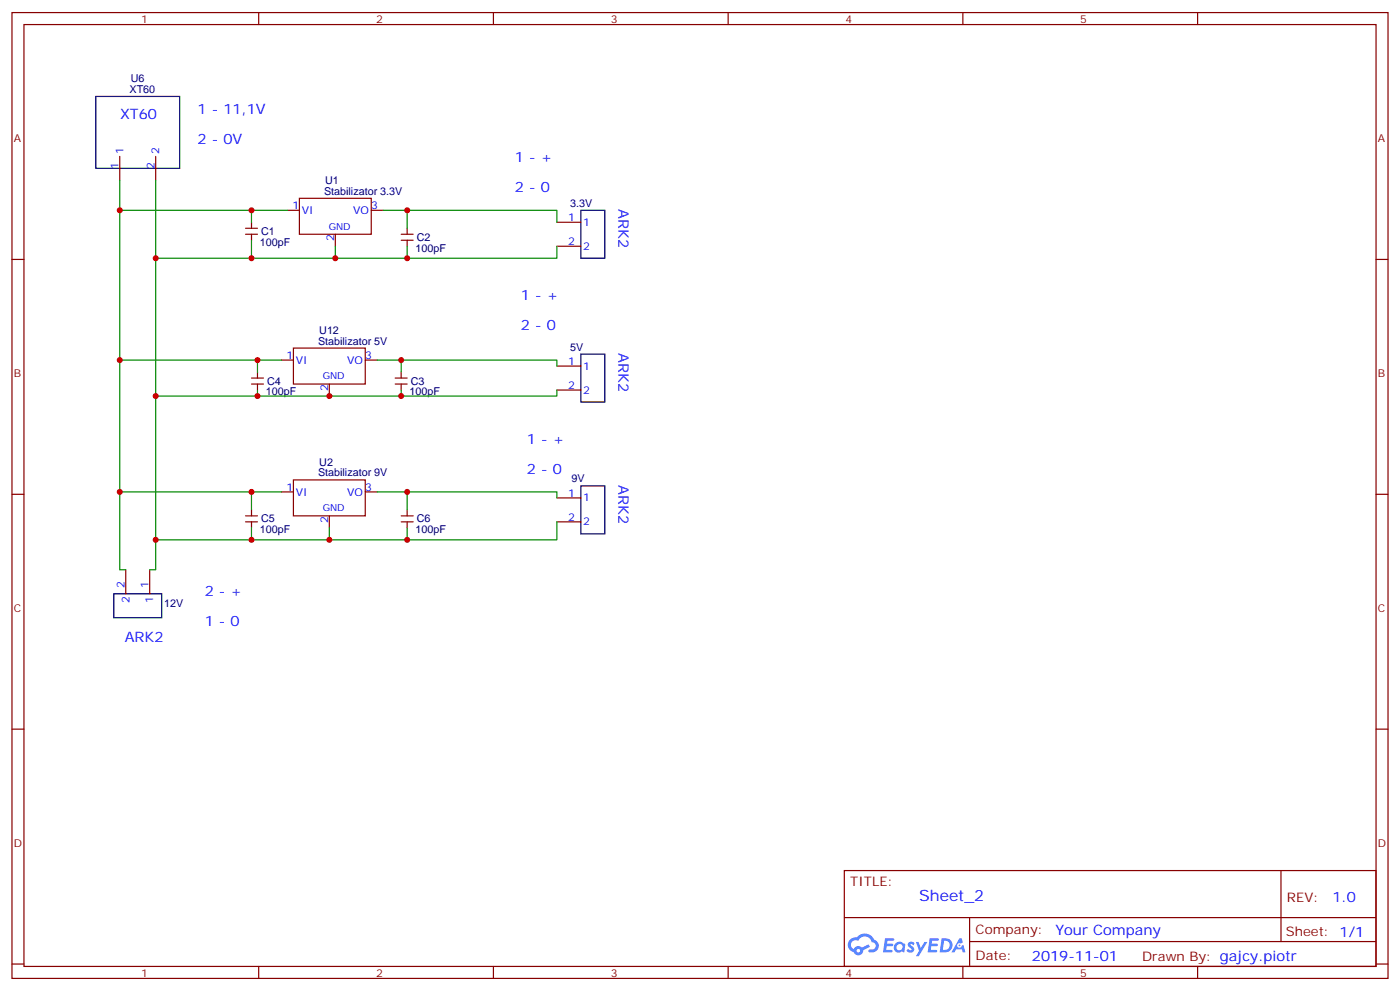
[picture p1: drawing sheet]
<svg xmlns="http://www.w3.org/2000/svg" width="412mm" height="292mm" viewBox="0 0 412 292" stroke-linecap="round" stroke-linejoin="round" font-family="sans-serif">
<g fill="none" stroke="#870000" stroke-width=".35">
<path d="M3.5 3.7h405.4v284.3h-405.4zM7.1 7.2h398.2v277.3h-398.2zM76.2 3.7v3.5M145.3 3.7v3.5M214.5 3.7v3.5M283.6 3.7v3.5M352.8 3.7v3.5M3.5 76.4h3.6M405.3 76.4h3.6M3.5 145.5h3.6M405.3 145.5h3.6M3.5 214.7h3.6"/>
<path d="M405.3 214.7h3.6M248.7 256.3h156.6v28.2h-156.6zM377.3 256.3v20.9M248.7 270.1h156.5M285.6 277.2h119.6M285.6 270.1v14.2M3.5 283.8h3.6M76.2 284.5v3.5M145.3 284.5v3.5M214.5 284.5v3.5M283.6 284.5v3.5M352.8 284.5v3.5"/>
<path d="M405.3 283.8h3.6"/>
</g>
<g fill="#5487ff">
<path d="M267.7 277.5a1.22 1.22 0 0 1 1.7 .2l-.4 .6a.47 .47 0 0 0-.3-.4 .47 .47 0 0 0-.5 .2l.1 .2a1.14 1.14 0 0 1 .8 1.8 1.14 1.14 0 0 1-1.9 0l-.2-.2 .5-.6 .7 .5a.29 .29 0 0 0 .3-.3 .29 .29 0 0 0-.2-.3 1.04 1.04 0 0 1-.6-1.7z"/>
<path d="M260.7 276.2h2.4l.3 .2-.2 .5-1.8 .1-.1 .8h1.5l.3 .4-.3 .4h-1.6l-.2 1.1h1.7l.2 .3-.2 .3-2.6 .1z"/>
<path d="M273.8 276.2h2.4l.3 .2-.1 .5-1.8 .1-.2 .8h1.6l.3 .4-.4 .4-1.6-.1-.1 1.1 1.7 .1 .2 .3-.2 .3-2.6 .1z"/>
<path d="M282.6 276.2h.7l.3 1.3-.6 .3a.69 .69 0 0 0-1 .3 .69 .69 0 0 0 .4 .9 .69 .69 0 0 0 .9-.6l.5-.2 .6 2.2h-.8l-.2-.9h-1.8l-.5 .9h-.8z"/>
<path d="M269.8 277.3h.8l.6 1.8 1.1-1.8h.9l-2.6 4.2h-.8l.9-1.5z"/>
<path d="M277.4 276.2l-.6 4.2h1.3a2.11 2.11 0 0 0 2.5-2.1 2.11 2.11 0 0 0-2.5-2.1zM278.1 277a1.39 1.39 0 0 1 1.7 1.4 1.39 1.39 0 0 1-1.8 1.2h-.3z"/>
<path d="M263.7 277.8a1.54 1.54 0 0 0-.1 2.2 1.54 1.54 0 0 0 2.2 .1l.6 .3 .3-2.3-.2-.3h-.4a1.49 1.49 0 0 0-2.4 0zM264 278.8a.94 .94 0 0 1 1.8 0 .94 .94 0 0 1-1.8 0z"/>
<path d="M250.4 276.6a2.18 2.18 0 0 0 1.1 3.7 1.44 1.44 0 0 0 1.6 .9 1.44 1.44 0 0 0 1.2-1.4l2-1.1-.5-.7-1.9 1a1.47 1.47 0 0 0-2.4 .4 1.39 1.39 0 0 1-.7-1.9 1.39 1.39 0 0 1 2-.5 2.12 2.12 0 0 1 2.2-1.3 2.12 2.12 0 0 1 1.9 1.7 1.14 1.14 0 0 1 1.1 1.4 1.14 1.14 0 0 1-1.7 .7 .43 .43 0 0 0-.5 .4 .43 .43 0 0 0 .4 .5 1.98 1.98 0 0 0 2.5-1.2 1.98 1.98 0 0 0-1.2-2.6 3.1 3.1 0 0 0-5.3-.6l-.9 .1zM252.3 279.9a.55 .55 0 0 1 1.1 0 .55 .55 0 0 1-1.1 0z"/>
<circle cx="282.6" cy="278.3" r=".26"/>
</g>
<g fill="none" stroke="#870000" stroke-width=".35">
<path d="M35.3 46v7.1M45.9 46v7.1M88.2 58.4h21.2v10.6h-21.2zM74.1 65.4v1.8M74.1 69v1.7M84.7 61.9h3.5M98.8 69v3.5M109.4 61.9h3.5M119.9 67.2v1.8M119.9 70.7v1.8M164 65.4h7.1M164 72.5h7.1"/>
<path d="M75.8 109.5v1.8M75.8 113.1v1.7M82.9 106h3.5M86.4 102.5h21.2v10.6h-21.2zM97 113.1v3.5M107.6 106h3.5M118.2 109.5v1.8M118.2 113.1v1.7M164 107.8h7.1M164 114.8h7.1M74.1 150.1v1.8M74.1 153.6v1.8"/>
<path d="M82.9 144.8h3.5M86.4 141.3h21.2v10.6h-21.2zM97 151.9v3.5M107.6 144.8h3.5M119.9 150.1v1.8M119.9 153.6v1.8M164 146.6h7.1M164 153.6h7.1M37 167.7v7.1M44.1 167.7v7.1"/>
</g>
<path d="M28.2 28.4h24.7v21.2h-24.7zM171.1 61.9h7.1v14.1h-7.1zM171.1 104.2h7.1v14.2h-7.1zM171.1 143.1h7.1v14.1h-7.1zM33.5 174.8h14.1v7.1h-14.1z" fill="none" stroke="#000" stroke-width=".35"/>
<path d="M72.3 69h3.5M72.3 67.2h3.5M118.2 69h3.5M118.2 70.7h3.5M74.1 113.1h3.5M74.1 111.3h3.5M116.4 113.1h3.5M116.4 111.3h3.5M72.3 153.6h3.5M72.3 151.9h3.5M118.2 153.6h3.5M118.2 151.9h3.5" fill="none" stroke="#a10000" stroke-width=".35"/>
<g fill="none" stroke="#008700" stroke-width=".35">
<path d="M35.3 53.1v114.6h1.7M45.9 53.1v114.6h-1.8M35.3 61.9h49.4M74.1 61.9v3.5M74.1 70.7v5.3M98.8 72.5v3.5M112.9 61.9h51.1v3.5M119.9 61.9v5.3M119.9 72.5v3.5M164 72.5v3.5h-118.1M35.3 106h47.6M75.8 106v3.5"/>
<path d="M75.8 114.8v1.8M111.1 106h52.9v1.8M118.2 106v3.5M118.2 114.8v1.8M164 114.8v1.8h-118.1M35.3 144.8h47.6M74.1 144.8v5.3M74.1 155.4v3.5M97 155.4v3.5M111.1 144.8h52.9v1.8M119.9 144.8v5.3M119.9 155.4v3.5"/>
<path d="M164 153.6v5.3h-118.1"/>
</g>
<g fill="#c00">
<circle cx="97" cy="158.9" r=".88"/>
<circle cx="119.9" cy="144.8" r=".88"/>
<circle cx="74.1" cy="158.9" r=".88"/>
<circle cx="118.2" cy="106" r=".88"/>
<circle cx="75.8" cy="116.6" r=".88"/>
<circle cx="119.9" cy="61.9" r=".88"/>
<circle cx="74.1" cy="76" r=".88"/>
<circle cx="97" cy="116.6" r=".88"/>
<circle cx="35.3" cy="144.8" r=".88"/>
<circle cx="45.9" cy="116.6" r=".88"/>
<circle cx="35.3" cy="61.9" r=".88"/>
<circle cx="45.9" cy="76" r=".88"/>
<circle cx="35.3" cy="106" r=".88"/>
<circle cx="45.9" cy="158.9" r=".88"/>
<circle cx="74.1" cy="61.9" r=".88"/>
<circle cx="119.9" cy="76" r=".88"/>
<circle cx="75.8" cy="106" r=".88"/>
<circle cx="118.2" cy="116.6" r=".88"/>
<circle cx="74.1" cy="144.8" r=".88"/>
<circle cx="119.9" cy="158.9" r=".88"/>
<circle cx="98.8" cy="76" r=".88"/>
</g>
<text font-size="4.6" fill="#00f" x="270.8" y="265.3">Sheet_2</text>
<g font-size="4.2" fill="#00f">
<text x="35.4" y="35.1">XT60</text>
<text x="58.2" y="33.7">1 - 11,1V</text>
<text x="58.2" y="42.5">2 - 0V</text>
<text x="151.7" y="47.8">1 - +</text>
<text x="151.7" y="56.6">2 - 0</text>
<text x="182.2" y="61.5" transform="rotate(90 182.2 61.5)">ARK2</text>
<text x="153.5" y="88.4">1 - +</text>
<text x="153.5" y="97.2">2 - 0</text>
<text x="182.2" y="103.9" transform="rotate(90 182.2 103.9)">ARK2</text>
<text x="155.2" y="130.7">1 - +</text>
<text x="155.2" y="139.5">2 - 0</text>
<text x="182.2" y="142.7" transform="rotate(90 182.2 142.7)">ARK2</text>
<text x="60.3" y="175.5">2 - +</text>
<text x="60.3" y="184.3">1 - 0</text>
<text x="36.7" y="189.1">ARK2</text>
<text x="392.5" y="265.6">1.0</text>
<text x="310.9" y="275.1">Your Company</text>
<text x="304" y="282.9">2019-11-01</text>
</g>
<g font-size="3.9" fill="#800">
<text x="250.5" y="260.9">TITLE:</text>
<text x="379.1" y="265.6">REV:</text>
<text x="287.4" y="275.1">Company:</text>
<text x="378.7" y="275.7">Sheet: 1/1</text>
<text x="287.4" y="282.8">Date:</text>
<text x="336.4" y="282.8">Drawn By: gajcy.piotr</text>
</g>
<g font-size="3.2" fill="#800">
<text x="41.6" y="6.7">1</text>
<text x="110.8" y="6.7">2</text>
<text x="179.9" y="6.7">3</text>
<text x="249.1" y="6.7">4</text>
<text x="318.2" y="6.7">5</text>
<text x="4.1" y="41.8">A</text>
<text x="405.9" y="41.8">A</text>
<text x="4.1" y="110.9">B</text>
<text x="405.9" y="110.9">B</text>
<text x="4.1" y="180.1">C</text>
<text x="405.9" y="180.1">C</text>
<text x="4.1" y="249.2">D</text>
<text x="405.9" y="249.2">D</text>
<text x="41.6" y="287.5">1</text>
<text x="110.8" y="287.5">2</text>
<text x="179.9" y="287.5">3</text>
<text x="249.1" y="287.5">4</text>
<text x="318.2" y="287.5">5</text>
</g>
<g font-size="3.2" fill="#000080">
<text x="38.1" y="27.3">XT60</text>
<text x="38.5" y="24.2">U6</text>
<text x="95.4" y="57.3">Stabilizator 3.3V</text>
<text x="95.8" y="54.2">U1</text>
<text x="167.9" y="60.9">3.3V</text>
<text x="76.9" y="69.1">C1</text>
<text x="122.8" y="70.9">C2</text>
<text x="76.6" y="72.3">100pF</text>
<text x="122.4" y="74.1">100pF</text>
<text x="93.7" y="101.4">Stabilizator 5V</text>
<text x="94" y="98.2">U12</text>
<text x="167.9" y="103.2">5V</text>
<text x="78.7" y="113.2">C4</text>
<text x="121" y="113.2">C3</text>
<text x="78.3" y="116.4">100pF</text>
<text x="120.6" y="116.4">100pF</text>
<text x="94" y="137.1">U2</text>
<text x="93.7" y="140.2">Stabilizator 9V</text>
<text x="168.3" y="142">9V</text>
<text x="76.9" y="153.8">C5</text>
<text x="122.8" y="153.8">C6</text>
<text x="76.5" y="157">100pF</text>
<text x="122.4" y="157">100pF</text>
<text x="48.3" y="178.7">12V</text>
</g>
<g font-size="3.2" fill="#00f">
<text x="36.3" y="45.3" transform="rotate(-90 36.3 45.3)">1</text>
<text x="46.9" y="45.3" transform="rotate(-90 46.9 45.3)">2</text>
<text x="34.9" y="49.8" transform="rotate(-90 34.9 49.8)">1</text>
<text x="45.5" y="49.8" transform="rotate(-90 45.5 49.8)">2</text>
<text x="86.2" y="61.6">1</text>
<text x="88.9" y="63">VI</text>
<text x="104" y="63">VO</text>
<text x="109.4" y="61.6">3</text>
<text x="167.3" y="65.1">1</text>
<text x="98.4" y="71" transform="rotate(-90 98.4 71)">2</text>
<text x="171.8" y="66.5">1</text>
<text x="167.3" y="72.1">2</text>
<text x="171.8" y="73.6">2</text>
<text x="84.4" y="105.7">1</text>
<text x="87.1" y="107.1">VI</text>
<text x="102.2" y="107.1">VO</text>
<text x="107.6" y="105.7">3</text>
<text x="167.3" y="107.4">1</text>
<text x="171.8" y="108.8">1</text>
<text x="96.7" y="115.1" transform="rotate(-90 96.7 115.1)">2</text>
<text x="167.3" y="114.5">2</text>
<text x="171.8" y="115.9">2</text>
<text x="84.4" y="144.5">1</text>
<text x="87.1" y="145.9">VI</text>
<text x="102.2" y="145.9">VO</text>
<text x="107.6" y="144.5">3</text>
<text x="167.3" y="146.2">1</text>
<text x="171.8" y="147.6">1</text>
<text x="96.7" y="153.9" transform="rotate(-90 96.7 153.9)">2</text>
<text x="167.3" y="153.3">2</text>
<text x="171.8" y="154.7">2</text>
<text x="36.7" y="173" transform="rotate(-90 36.7 173)">2</text>
<text x="43.7" y="173" transform="rotate(-90 43.7 173)">1</text>
<text x="38.1" y="177.5" transform="rotate(-90 38.1 177.5)">2</text>
<text x="45.2" y="177.5" transform="rotate(-90 45.2 177.5)">1</text>
</g>
<g font-size="2.8" fill="#00f">
<text x="96.8" y="67.6">GND</text>
<text x="95.1" y="111.7">GND</text>
<text x="95.1" y="150.5">GND</text>
</g>
</svg>
